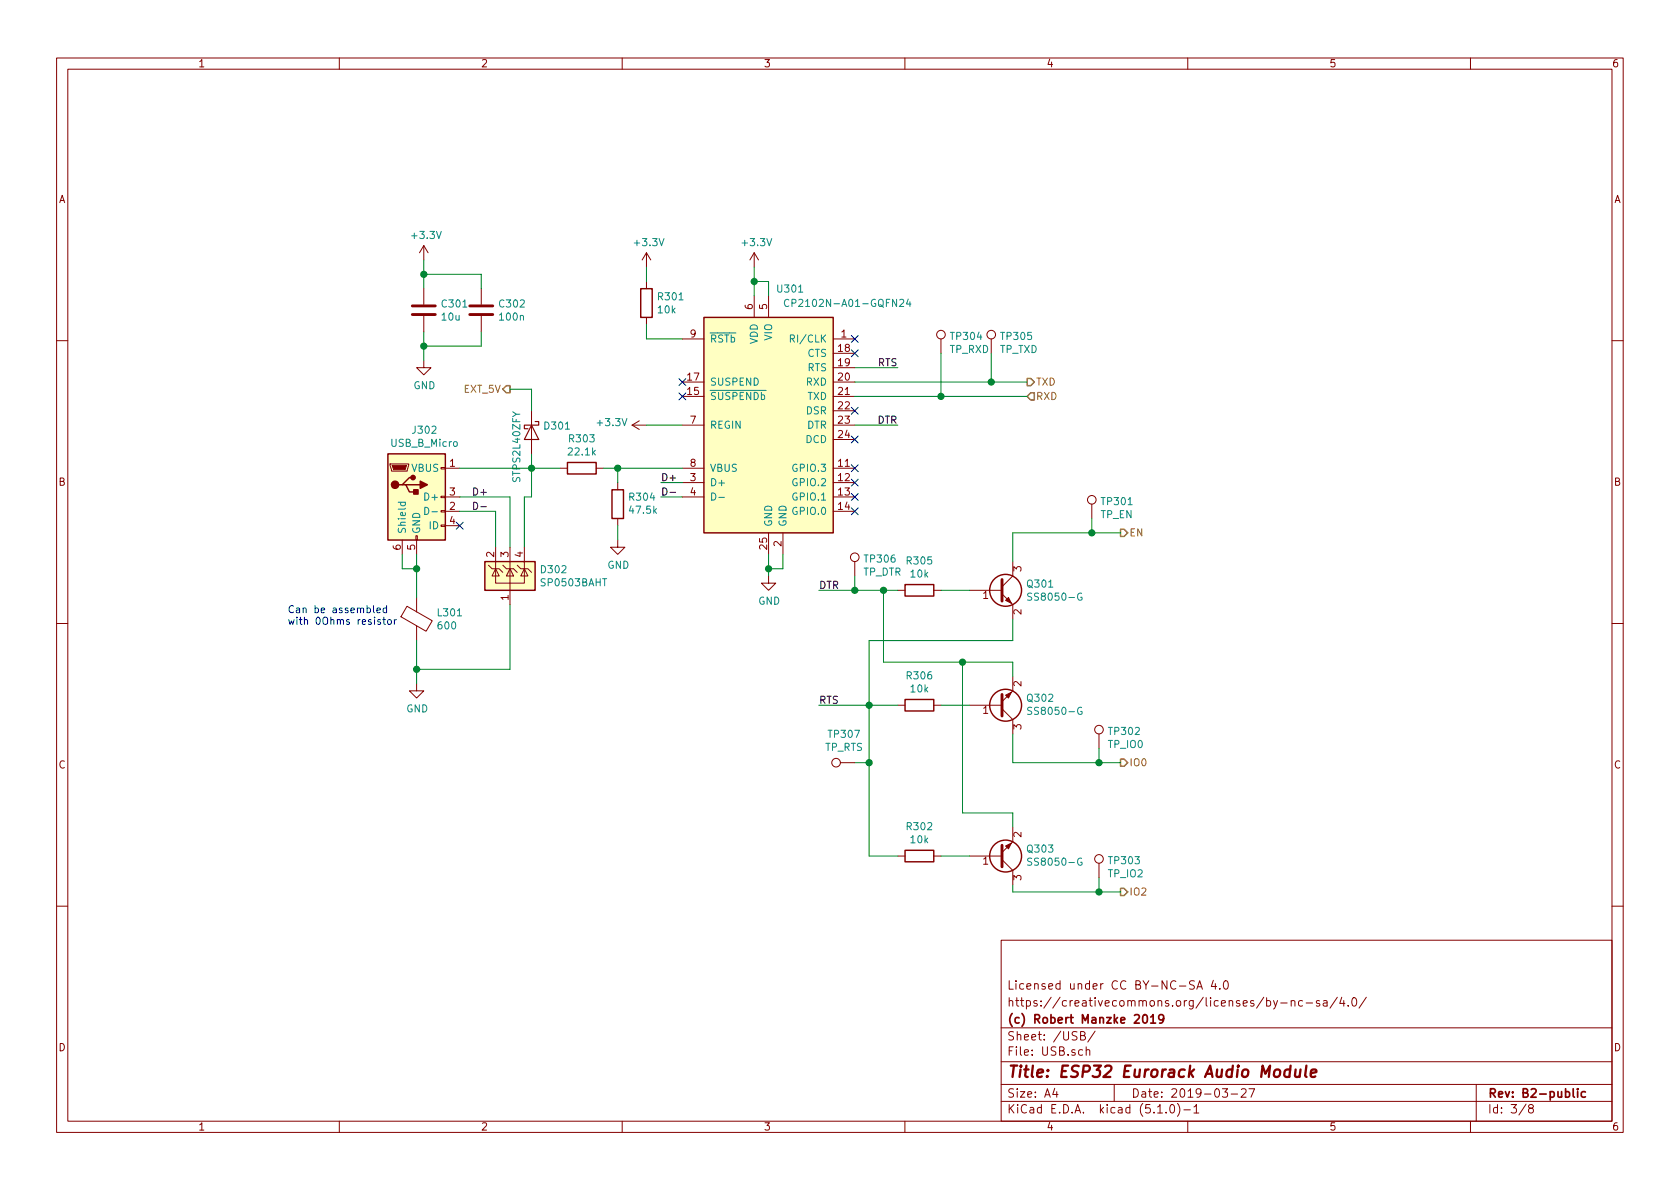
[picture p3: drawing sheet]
EESchema Schematic File Version 4
EELAYER 29 0
EELAYER END
$Descr A4 11693 8268
encoding utf-8
Sheet 3 8
Title "ESP32 Eurorack Audio Module"
Date "2019-03-27"
Rev "B2-public"
Comp "(c) Robert Manzke 2019"
Comment1 "https://creativecommons.org/licenses/by-nc-sa/4.0/"
Comment2 "Licensed under CC BY-NC-SA 4.0"
Comment3 ""
Comment4 ""
$EndDescr
$Comp
L Device:Q_NPN_BEC Q?
U 1 1
P 6950 4100
AR Path="/5B66F258/5B81BF2F" Ref="Q?"  Part="1" 
AR Path="/5B81850F/5B81BF2F" Ref="Q301"  Part="1" 
F 0 "Q301" H 7141 4146 50  0000 L CNN
F 1 "SS8050-G" H 7141 4055 50  0000 L CNN
F 2 "Package_TO_SOT_SMD:SOT-23" H 7150 4200 50  0001 C CNN
F 3 "~" H 6950 4100 50  0001 C CNN
	1    6950 4100
	1    0    0    -1  
$EndComp
$Comp
L Device:Q_NPN_BEC Q?
U 1 1
P 6950 4900
AR Path="/5B66F258/5B81BF36" Ref="Q?"  Part="1" 
AR Path="/5B81850F/5B81BF36" Ref="Q302"  Part="1" 
F 0 "Q302" H 7141 4854 50  0000 L CNN
F 1 "SS8050-G" H 7141 4945 50  0000 L CNN
F 2 "Package_TO_SOT_SMD:SOT-23" H 7150 5000 50  0001 C CNN
F 3 "~" H 6950 4900 50  0001 C CNN
	1    6950 4900
	1    0    0    1   
$EndComp
$Comp
L Device:R R?
U 1 1
P 6400 4100
AR Path="/5B66F258/5B81BF3D" Ref="R?"  Part="1" 
AR Path="/5B81850F/5B81BF3D" Ref="R305"  Part="1" 
F 0 "R305" V 6193 4100 50  0000 C CNN
F 1 "10k" V 6284 4100 50  0000 C CNN
F 2 "Resistor_SMD:R_0603_1608Metric" V 6330 4100 50  0001 C CNN
F 3 "~" H 6400 4100 50  0001 C CNN
	1    6400 4100
	0    1    1    0   
$EndComp
$Comp
L Device:R R?
U 1 1
P 6400 4900
AR Path="/5B66F258/5B81BF44" Ref="R?"  Part="1" 
AR Path="/5B81850F/5B81BF44" Ref="R306"  Part="1" 
F 0 "R306" V 6193 4900 50  0000 C CNN
F 1 "10k" V 6284 4900 50  0000 C CNN
F 2 "Resistor_SMD:R_0603_1608Metric" V 6330 4900 50  0001 C CNN
F 3 "~" H 6400 4900 50  0001 C CNN
	1    6400 4900
	0    1    1    0   
$EndComp
Wire Wire Line
	6750 4100 6550 4100
Wire Wire Line
	6750 4900 6550 4900
Wire Wire Line
	7050 4300 7050 4450
Wire Wire Line
	7050 4450 6050 4450
Wire Wire Line
	6050 4450 6050 4900
Wire Wire Line
	6050 4900 6250 4900
Wire Wire Line
	7050 4700 7050 4600
Wire Wire Line
	7050 4600 6700 4600
Wire Wire Line
	6150 4600 6150 4100
Wire Wire Line
	6150 4100 6250 4100
Wire Wire Line
	7050 3700 7050 3900
Wire Wire Line
	7050 5100 7050 5300
Wire Wire Line
	6150 4100 5950 4100
Connection ~ 6150 4100
Wire Wire Line
	6050 4900 5700 4900
Connection ~ 6050 4900
Text Label 5700 4100 0    50   ~ 0
DTR
Text Label 5700 4900 0    50   ~ 0
RTS
$Comp
L Interface_USB:CP2102N-A01-GQFN24 U?
U 1 1
P 5350 2950
AR Path="/5B66F258/5B81BF61" Ref="U?"  Part="1" 
AR Path="/5B81850F/5B81BF61" Ref="U301"  Part="1" 
F 0 "U301" H 5500 3900 50  0000 C CNN
F 1 "CP2102N-A01-GQFN24" H 5900 3800 50  0000 C CNN
F 2 "Package_DFN_QFN:QFN-24-1EP_4x4mm_P0.5mm_EP2.6x2.6mm" H 5800 2150 50  0001 L CNN
F 3 "http://www.silabs.com/support%20documents/technicaldocs/cp2102n-datasheet.pdf" H 5400 1900 50  0001 C CNN
	1    5350 2950
	1    0    0    -1  
$EndComp
$Comp
L power:+3.3V #PWR?
U 1 1
P 5250 1850
AR Path="/5B66F258/5B81BF68" Ref="#PWR?"  Part="1" 
AR Path="/5B81850F/5B81BF68" Ref="#PWR0303"  Part="1" 
F 0 "#PWR0303" H 5250 1700 50  0001 C CNN
F 1 "+3.3V" H 5265 2023 50  0000 C CNN
F 2 "" H 5250 1850 50  0001 C CNN
F 3 "" H 5250 1850 50  0001 C CNN
	1    5250 1850
	1    0    0    -1  
$EndComp
Wire Wire Line
	5250 1850 5250 1950
$Comp
L power:+3.3V #PWR?
U 1 1
P 4500 2950
AR Path="/5B66F258/5B81BF6F" Ref="#PWR?"  Part="1" 
AR Path="/5B81850F/5B81BF6F" Ref="#PWR0308"  Part="1" 
F 0 "#PWR0308" H 4500 2800 50  0001 C CNN
F 1 "+3.3V" V 4515 3078 50  0000 L CNN
F 2 "" H 4500 2950 50  0001 C CNN
F 3 "" H 4500 2950 50  0001 C CNN
	1    4500 2950
	0    -1   -1   0   
$EndComp
Wire Wire Line
	4750 2950 4500 2950
NoConn ~ 4750 2650
$Comp
L Connector:USB_B_Micro J?
U 1 1
P 2900 3450
AR Path="/5B66F258/5B81BF77" Ref="J?"  Part="1" 
AR Path="/5B81850F/5B81BF77" Ref="J302"  Part="1" 
F 0 "J302" H 2955 3917 50  0000 C CNN
F 1 "USB_B_Micro" H 2955 3826 50  0000 C CNN
F 2 "Connector_USB:USB_Micro-B_Molex-105017-0001" H 3050 3400 50  0001 C CNN
F 3 "~" H 3050 3400 50  0001 C CNN
	1    2900 3450
	1    0    0    -1  
$EndComp
NoConn ~ 3200 3650
$Comp
L power:GND #PWR?
U 1 1
P 2900 4750
AR Path="/5B66F258/5B81BF7F" Ref="#PWR?"  Part="1" 
AR Path="/5B81850F/5B81BF7F" Ref="#PWR0311"  Part="1" 
F 0 "#PWR0311" H 2900 4500 50  0001 C CNN
F 1 "GND" H 2905 4577 50  0000 C CNN
F 2 "" H 2900 4750 50  0001 C CNN
F 3 "" H 2900 4750 50  0001 C CNN
	1    2900 4750
	1    0    0    -1  
$EndComp
Wire Wire Line
	2900 3850 2900 3950
Wire Wire Line
	2900 3950 2800 3950
Wire Wire Line
	2800 3950 2800 3850
$Comp
L power:GND #PWR?
U 1 1
P 5350 4000
AR Path="/5B66F258/5B81BF8A" Ref="#PWR?"  Part="1" 
AR Path="/5B81850F/5B81BF8A" Ref="#PWR0310"  Part="1" 
F 0 "#PWR0310" H 5350 3750 50  0001 C CNN
F 1 "GND" H 5355 3827 50  0000 C CNN
F 2 "" H 5350 4000 50  0001 C CNN
F 3 "" H 5350 4000 50  0001 C CNN
	1    5350 4000
	1    0    0    -1  
$EndComp
Wire Wire Line
	5350 3850 5350 3950
Wire Wire Line
	5450 3850 5450 3950
Wire Wire Line
	5450 3950 5350 3950
Connection ~ 5350 3950
Wire Wire Line
	5350 3950 5350 4000
$Comp
L Device:R R?
U 1 1
P 4050 3250
AR Path="/5B66F258/5B81BF95" Ref="R?"  Part="1" 
AR Path="/5B81850F/5B81BF95" Ref="R303"  Part="1" 
F 0 "R303" V 3843 3250 50  0000 C CNN
F 1 "22.1k" V 3934 3250 50  0000 C CNN
F 2 "Resistor_SMD:R_0603_1608Metric" V 3980 3250 50  0001 C CNN
F 3 "~" H 4050 3250 50  0001 C CNN
	1    4050 3250
	0    1    1    0   
$EndComp
Wire Wire Line
	3900 3250 3700 3250
$Comp
L Device:R R?
U 1 1
P 4300 3500
AR Path="/5B66F258/5B81BF9D" Ref="R?"  Part="1" 
AR Path="/5B81850F/5B81BF9D" Ref="R304"  Part="1" 
F 0 "R304" H 4230 3454 50  0000 R CNN
F 1 "47.5k" H 4230 3545 50  0000 R CNN
F 2 "Resistor_SMD:R_0603_1608Metric" V 4230 3500 50  0001 C CNN
F 3 "~" H 4300 3500 50  0001 C CNN
	1    4300 3500
	-1   0    0    1   
$EndComp
Wire Wire Line
	4200 3250 4300 3250
Wire Wire Line
	4300 3250 4300 3350
$Comp
L power:GND #PWR?
U 1 1
P 4300 3750
AR Path="/5B66F258/5B81BFA6" Ref="#PWR?"  Part="1" 
AR Path="/5B81850F/5B81BFA6" Ref="#PWR0309"  Part="1" 
F 0 "#PWR0309" H 4300 3500 50  0001 C CNN
F 1 "GND" H 4305 3577 50  0000 C CNN
F 2 "" H 4300 3750 50  0001 C CNN
F 3 "" H 4300 3750 50  0001 C CNN
	1    4300 3750
	1    0    0    -1  
$EndComp
Wire Wire Line
	4300 3650 4300 3750
Connection ~ 4300 3250
Wire Wire Line
	4300 3250 4750 3250
Text Label 3400 3450 2    50   ~ 0
D+
Text Label 4600 3350 0    50   ~ 0
D+
Wire Wire Line
	4750 3350 4600 3350
Text Label 3400 3550 2    50   ~ 0
D-
Text Label 4600 3450 0    50   ~ 0
D-
Wire Wire Line
	4600 3450 4750 3450
$Comp
L Device:R R?
U 1 1
P 4500 2100
AR Path="/5B66F258/5B81BFB5" Ref="R?"  Part="1" 
AR Path="/5B81850F/5B81BFB5" Ref="R301"  Part="1" 
F 0 "R301" H 4570 2146 50  0000 L CNN
F 1 "10k" H 4570 2055 50  0000 L CNN
F 2 "Resistor_SMD:R_0603_1608Metric" V 4430 2100 50  0001 C CNN
F 3 "~" H 4500 2100 50  0001 C CNN
	1    4500 2100
	1    0    0    -1  
$EndComp
Wire Wire Line
	4500 2250 4500 2350
Wire Wire Line
	4500 2350 4750 2350
$Comp
L power:+3.3V #PWR?
U 1 1
P 4500 1850
AR Path="/5B66F258/5B81BFBE" Ref="#PWR?"  Part="1" 
AR Path="/5B81850F/5B81BFBE" Ref="#PWR0302"  Part="1" 
F 0 "#PWR0302" H 4500 1700 50  0001 C CNN
F 1 "+3.3V" H 4515 2023 50  0000 C CNN
F 2 "" H 4500 1850 50  0001 C CNN
F 3 "" H 4500 1850 50  0001 C CNN
	1    4500 1850
	1    0    0    -1  
$EndComp
Wire Wire Line
	4500 1850 4500 1950
Wire Wire Line
	5350 2050 5350 1950
Wire Wire Line
	5350 1950 5250 1950
Connection ~ 5250 1950
Wire Wire Line
	5250 1950 5250 2050
Text Label 6250 2950 2    50   ~ 0
DTR
$Comp
L power:+3.3V #PWR?
U 1 1
P 2950 1800
AR Path="/5B66F258/5B81C002" Ref="#PWR?"  Part="1" 
AR Path="/5B81850F/5B81C002" Ref="#PWR0301"  Part="1" 
F 0 "#PWR0301" H 2950 1650 50  0001 C CNN
F 1 "+3.3V" H 2965 1973 50  0000 C CNN
F 2 "" H 2950 1800 50  0001 C CNN
F 3 "" H 2950 1800 50  0001 C CNN
	1    2950 1800
	1    0    0    -1  
$EndComp
Wire Wire Line
	2950 1800 2950 1900
$Comp
L power:GND #PWR?
U 1 1
P 2950 2500
AR Path="/5B66F258/5B81C010" Ref="#PWR?"  Part="1" 
AR Path="/5B81850F/5B81C010" Ref="#PWR0306"  Part="1" 
F 0 "#PWR0306" H 2950 2250 50  0001 C CNN
F 1 "GND" H 2955 2327 50  0000 C CNN
F 2 "" H 2950 2500 50  0001 C CNN
F 3 "" H 2950 2500 50  0001 C CNN
	1    2950 2500
	1    0    0    -1  
$EndComp
Wire Wire Line
	2950 2300 2950 2400
$Comp
L Device:C C?
U 1 1
P 3350 2150
AR Path="/5B66F258/5B81C017" Ref="C?"  Part="1" 
AR Path="/5B81850F/5B81C017" Ref="C302"  Part="1" 
F 0 "C302" H 3465 2196 50  0000 L CNN
F 1 "100n" H 3465 2105 50  0000 L CNN
F 2 "Capacitor_SMD:C_0603_1608Metric" H 3388 2000 50  0001 C CNN
F 3 "~" H 3350 2150 50  0001 C CNN
	1    3350 2150
	1    0    0    -1  
$EndComp
Wire Wire Line
	3350 2000 3350 1900
Wire Wire Line
	3350 1900 2950 1900
Connection ~ 2950 1900
Wire Wire Line
	2950 1900 2950 2000
Wire Wire Line
	3350 2300 3350 2400
Wire Wire Line
	3350 2400 2950 2400
Connection ~ 2950 2400
Wire Wire Line
	2950 2400 2950 2500
$Comp
L Device:D_Schottky D?
U 1 1
P 3700 3000
AR Path="/5B66F258/5B81C026" Ref="D?"  Part="1" 
AR Path="/5B81850F/5B81C026" Ref="D301"  Part="1" 
F 0 "D301" V 3654 3079 50  0000 L CNN
F 1 "STPS2L40ZFY" H 3550 2900 50  0000 L CNN
F 2 "Diode_SMD:D_SOD-123" H 3700 3000 50  0001 C CNN
F 3 "~" H 3700 3000 50  0001 C CNN
	1    3700 3000
	0    1    1    0   
$EndComp
Wire Wire Line
	3700 3150 3700 3250
Connection ~ 3700 3250
Text HLabel 3550 2700 0    50   Output ~ 0
EXT_5V
Wire Wire Line
	3700 2700 3550 2700
Wire Wire Line
	3700 2700 3700 2850
Text Label 6250 2550 2    50   ~ 0
RTS
Wire Wire Line
	5950 2950 6250 2950
Text HLabel 7800 3700 2    50   Output ~ 0
EN
Wire Wire Line
	7050 3700 7600 3700
Text HLabel 7800 5300 2    50   Output ~ 0
IO0
Wire Wire Line
	7050 5300 7650 5300
Text HLabel 7150 2650 2    50   Output ~ 0
TXD
Text HLabel 7150 2750 2    50   Input ~ 0
RXD
$Comp
L Device:C C?
U 1 1
P 2950 2150
AR Path="/5B66F258/5B6712E4" Ref="C?"  Part="1" 
AR Path="/5B81850F/5B6712E4" Ref="C301"  Part="1" 
F 0 "C301" H 3065 2196 50  0000 L CNN
F 1 "10u" H 3065 2105 50  0000 L CNN
F 2 "Capacitor_SMD:C_0805_2012Metric" H 2988 2000 50  0001 C CNN
F 3 "~" H 2950 2150 50  0001 C CNN
	1    2950 2150
	1    0    0    -1  
$EndComp
Wire Wire Line
	3200 3250 3700 3250
$Comp
L ESP-Audio-rescue:SP0503BAHT-Power_Protection D302
U 1 1
P 3550 4000
AR Path="/5B67424B" Ref="D302"  Part="1" 
AR Path="/5B81850F/5B67424B" Ref="D302"  Part="1" 
F 0 "D302" H 3755 4046 50  0000 L CNN
F 1 "SP0503BAHT" H 3755 3955 50  0000 L CNN
F 2 "Package_TO_SOT_SMD:SOT-143" H 3775 3950 50  0001 L CNN
F 3 "http://www.littelfuse.com/~/media/files/littelfuse/technical%20resources/documents/data%20sheets/sp05xxba.pdf" H 3675 4125 50  0001 C CNN
	1    3550 4000
	1    0    0    -1  
$EndComp
Wire Wire Line
	3550 4200 3550 4650
Wire Wire Line
	3550 4650 2900 4650
Wire Wire Line
	2900 4650 2900 4750
Wire Wire Line
	3200 3550 3450 3550
Wire Wire Line
	3450 3550 3450 3800
Wire Wire Line
	3200 3450 3550 3450
Wire Wire Line
	3550 3450 3550 3800
Wire Wire Line
	3700 3250 3700 3450
Wire Wire Line
	3700 3450 3650 3450
Wire Wire Line
	3650 3450 3650 3800
$Comp
L Device:Ferrite_Bead L301
U 1 1
P 2900 4300
F 0 "L301" H 3037 4346 50  0000 L CNN
F 1 "600" H 3037 4255 50  0000 L CNN
F 2 "Capacitor_SMD:C_0805_2012Metric" V 2830 4300 50  0001 C CNN
F 3 "~" H 2900 4300 50  0001 C CNN
	1    2900 4300
	1    0    0    -1  
$EndComp
Wire Wire Line
	2900 4450 2900 4650
Connection ~ 2900 4650
Wire Wire Line
	2900 3950 2900 4150
Connection ~ 2900 3950
NoConn ~ 5950 3250
NoConn ~ 5950 3350
NoConn ~ 5950 3450
NoConn ~ 5950 3550
Wire Wire Line
	5950 2650 6900 2650
Wire Wire Line
	7150 2750 6550 2750
Wire Wire Line
	5950 2550 6250 2550
NoConn ~ 5950 2350
NoConn ~ 5950 2450
NoConn ~ 5950 2850
NoConn ~ 5950 3050
NoConn ~ 4750 2750
$Comp
L Device:Q_NPN_BEC Q?
U 1 1
P 6950 5950
AR Path="/5B66F258/5B7CD2F4" Ref="Q?"  Part="1" 
AR Path="/5B81850F/5B7CD2F4" Ref="Q303"  Part="1" 
F 0 "Q303" H 7141 5904 50  0000 L CNN
F 1 "SS8050-G" H 7141 5995 50  0000 L CNN
F 2 "Package_TO_SOT_SMD:SOT-23" H 7150 6050 50  0001 C CNN
F 3 "~" H 6950 5950 50  0001 C CNN
	1    6950 5950
	1    0    0    1   
$EndComp
Wire Wire Line
	6050 4900 6050 5300
Wire Wire Line
	6700 4600 6700 5650
Wire Wire Line
	6700 5650 7050 5650
Wire Wire Line
	7050 5650 7050 5750
Connection ~ 6700 4600
Wire Wire Line
	6700 4600 6150 4600
Wire Wire Line
	7050 6200 7650 6200
Text HLabel 7800 6200 2    50   Output ~ 0
IO2
Wire Wire Line
	7050 6200 7050 6150
$Comp
L Device:R R?
U 1 1
P 6400 5950
AR Path="/5B66F258/5B7D7BC2" Ref="R?"  Part="1" 
AR Path="/5B81850F/5B7D7BC2" Ref="R302"  Part="1" 
F 0 "R302" V 6193 5950 50  0000 C CNN
F 1 "10k" V 6284 5950 50  0000 C CNN
F 2 "Resistor_SMD:R_0603_1608Metric" V 6330 5950 50  0001 C CNN
F 3 "~" H 6400 5950 50  0001 C CNN
	1    6400 5950
	0    1    1    0   
$EndComp
Wire Wire Line
	6750 5950 6550 5950
Wire Wire Line
	6250 5950 6050 5950
$Comp
L Connector:TestPoint TP301
U 1 1
P 7600 3600
F 0 "TP301" H 7658 3720 50  0000 L CNN
F 1 "TP_EN" H 7658 3629 50  0000 L CNN
F 2 "TestPoint:TestPoint_Keystone_5019_Minature" H 7800 3600 50  0001 C CNN
F 3 "~" H 7800 3600 50  0001 C CNN
	1    7600 3600
	1    0    0    -1  
$EndComp
Wire Wire Line
	7600 3600 7600 3700
Connection ~ 7600 3700
Wire Wire Line
	7600 3700 7800 3700
$Comp
L Connector:TestPoint TP302
U 1 1
P 7650 5200
F 0 "TP302" H 7708 5320 50  0000 L CNN
F 1 "TP_IO0" H 7708 5229 50  0000 L CNN
F 2 "TestPoint:TestPoint_Keystone_5019_Minature" H 7850 5200 50  0001 C CNN
F 3 "~" H 7850 5200 50  0001 C CNN
	1    7650 5200
	1    0    0    -1  
$EndComp
Wire Wire Line
	7650 5200 7650 5300
Connection ~ 7650 5300
Wire Wire Line
	7650 5300 7800 5300
$Comp
L Connector:TestPoint TP303
U 1 1
P 7650 6100
F 0 "TP303" H 7708 6220 50  0000 L CNN
F 1 "TP_IO2" H 7708 6129 50  0000 L CNN
F 2 "TestPoint:TestPoint_Keystone_5019_Minature" H 7850 6100 50  0001 C CNN
F 3 "~" H 7850 6100 50  0001 C CNN
	1    7650 6100
	1    0    0    -1  
$EndComp
Wire Wire Line
	7650 6100 7650 6200
Connection ~ 7650 6200
Wire Wire Line
	7650 6200 7800 6200
$Comp
L Connector:TestPoint TP305
U 1 1
P 6900 2450
F 0 "TP305" H 6958 2570 50  0000 L CNN
F 1 "TP_TXD" H 6958 2479 50  0000 L CNN
F 2 "TestPoint:TestPoint_Keystone_5019_Minature" H 7100 2450 50  0001 C CNN
F 3 "~" H 7100 2450 50  0001 C CNN
	1    6900 2450
	1    0    0    -1  
$EndComp
$Comp
L Connector:TestPoint TP306
U 1 1
P 5950 4000
F 0 "TP306" H 6008 4120 50  0000 L CNN
F 1 "TP_DTR" H 6008 4029 50  0000 L CNN
F 2 "TestPoint:TestPoint_Keystone_5019_Minature" H 6150 4000 50  0001 C CNN
F 3 "~" H 6150 4000 50  0001 C CNN
	1    5950 4000
	1    0    0    -1  
$EndComp
Wire Wire Line
	5950 4000 5950 4100
Connection ~ 5950 4100
Wire Wire Line
	5950 4100 5700 4100
$Comp
L Connector:TestPoint TP307
U 1 1
P 5950 5300
F 0 "TP307" V 6145 5374 50  0000 C CNN
F 1 "TP_RTS" V 6054 5374 50  0000 C CNN
F 2 "TestPoint:TestPoint_Keystone_5019_Minature" H 6150 5300 50  0001 C CNN
F 3 "~" H 6150 5300 50  0001 C CNN
	1    5950 5300
	0    -1   -1   0   
$EndComp
Wire Wire Line
	5950 5300 6050 5300
Connection ~ 6050 5300
Wire Wire Line
	6050 5300 6050 5950
Wire Wire Line
	6900 2450 6900 2650
Connection ~ 6900 2650
Wire Wire Line
	6900 2650 7150 2650
$Comp
L Connector:TestPoint TP304
U 1 1
P 6550 2450
F 0 "TP304" H 6608 2570 50  0000 L CNN
F 1 "TP_RXD" H 6608 2479 50  0000 L CNN
F 2 "TestPoint:TestPoint_Keystone_5019_Minature" H 6750 2450 50  0001 C CNN
F 3 "~" H 6750 2450 50  0001 C CNN
	1    6550 2450
	1    0    0    -1  
$EndComp
Wire Wire Line
	6550 2450 6550 2750
Connection ~ 6550 2750
Wire Wire Line
	6550 2750 5950 2750
Text Notes 2000 4350 0    50   ~ 0
Can be assembled \nwith 0Ohms resistor
$EndSCHEMATC
